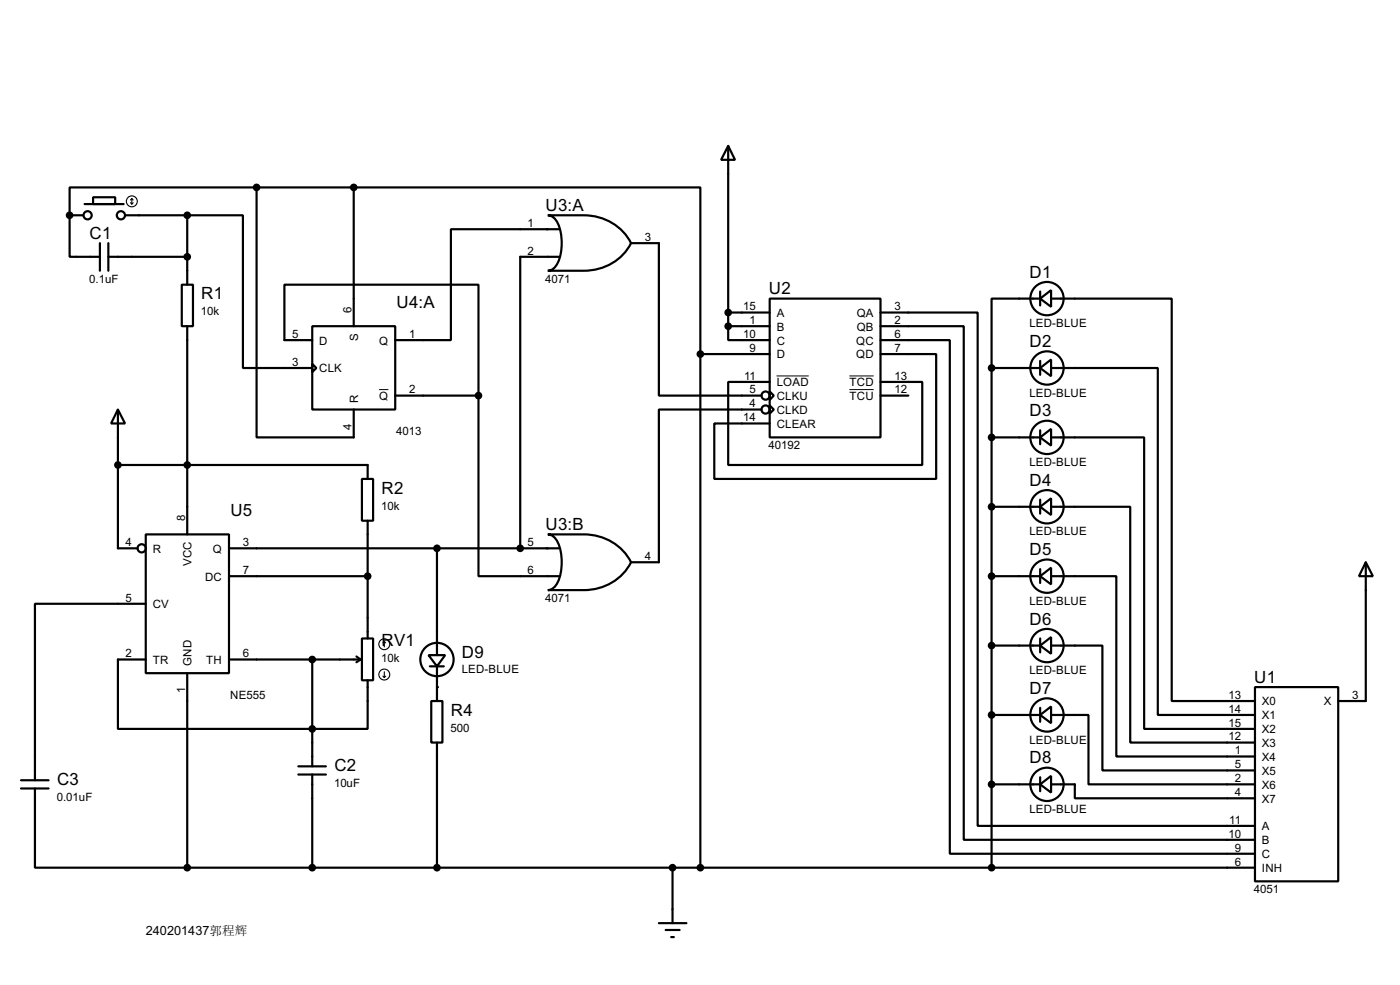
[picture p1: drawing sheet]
<svg xmlns="http://www.w3.org/2000/svg" width="256mm" height="180mm" viewBox="0 0 256 180" stroke-linecap="round" stroke-linejoin="round" font-family="sans-serif">
<g fill="none" stroke="#000" stroke-width=".4">
<path d="M12.8 39.4v7.6h5.5M12.8 39.4h2.5M15.5 37.4h7.2M17.1 36.1h4v1.3h-4zM22.9 39.4h11.4M34.3 39.4h10.2v28h12.7M34.3 39.4v12.7M47 34.3v45.8h17.8v-5.1M47 34.3h-34.2v5.1M47 34.3h17.8M64.8 34.3h63.5v30.5M64.8 34.3v25.4"/>
<path d="M100.4 39.4h6.6a9.6 9.6 0 0 1 8.6 5.1 9.5 9.5 0 0 1-8.6 5.1h-6.6a2.21 2.21 0 0 0 1.8-1.5 9.2 9.2 0 0 0-.4-7.8l-.9-.8zM133.4 26.7l1.3 2.6h-2.6zM133.4 26.7v33M18.3 44.5v5.1M19.9 47h14.4M19.9 44.5v5.1M33.3 52.1h2.1v7.6h-2.1zM34.3 59.7v38.1M57.2 59.7h15.2v15.3h-15.2zM102.4 42h-19.8v20.3h-10.2M102.4 47h-7.1v53.4M115.6 44.5h5.1v27.9h18.8"/>
<path d="M133.4 59.7v2.6h7.6M133.4 57.2h7.6M133.4 59.7h7.6M141 54.7h20.3v25.4h-20.3zM161.3 57.2h17.8v94h50.8M161.3 59.7h15.3v94h53.3M190.6 54.7l2-1.6v3.1zM190.6 54.7h-8.9v12.7M190.6 53.4v2.5M192.6 54.7h22.1v73.6h15.2M21.6 75l1.3 2.5h-2.5zM21.6 75v25.4h3.6"/>
<path d="M57.2 66.6l.8 .8-.8 .7zM57.2 62.3h-5.1v-10.2h35.6v20.3M72.4 72.4h15.3M87.7 72.4v33.1h14.7M128.3 64.8h12.7M128.3 64.8v94M139.5 75h-18.8v27.9h-5.1M141 71.7l.8 .7-.8 .8zM141 74.2l.8 .8-.8 .7zM141 69.9h-7.6v15.2h35.6v-15.2h-7.7M161.3 62.3h12.7v94h55.9M161.3 64.8h10.2v22.9h-40.6v-10.2h10.1"/>
<path d="M161.3 72.4h5.1M181.7 67.4h8.9M181.7 67.4v91.4M190.6 67.4l2-1.6v3.1zM190.6 66.1v2.5M190.6 78.8v2.5M192.6 67.4h19.5v63.5h17.8M21.6 85.1h45.8v2.6M26.7 97.8h15.3v25.4h-15.3zM66.3 87.7h2.1v7.6h-2.1zM67.4 95.3v21.6M100.4 97.8h6.6a9.6 9.6 0 0 1 8.6 5.1 9.5 9.5 0 0 1-8.6 5.1h-6.6a2.2 2.2 0 0 0 1.8-1.5 9.3 9.3 0 0 0-.4-7.8l-.9-.8z"/>
<path d="M181.7 80.1h8.9M181.7 92.8h8.9M190.6 80.1l2-1.6v3.1zM190.6 92.8l2-1.6v3.1zM190.6 91.5v2.5M192.6 80.1h17v53.3h20.3M192.6 92.8h14.5v43.1h22.8M26.7 110.5h-20.3v32.3M42 105.5h25.4M42 100.4h60.4M66.3 116.9h2.1v7.6h-2.1zM78.5 119.9h3.1l-1.5 2.1z"/>
<path d="M80.1 100.4v19.5M181.7 105.5h8.9M181.7 118.2h8.9M190.6 105.5l2-1.6v3.1zM190.6 118.2l2-1.6v3.1zM190.6 104.2v2.5M190.6 116.9v2.5M192.6 105.5h11.9v33h25.4M192.6 118.2h9.4v22.8h27.9M250.2 102.9l1.3 2.6h-2.5zM250.2 102.9v25.4h-5M26.7 120.7h-5.1v12.7h45.8v-8.9"/>
<path d="M34.3 123.2v35.6M42 120.7h24.1M57.2 120.7v19.6M65.3 120.2l.8 .5M66.1 120.7l-.8 .5M78.8 122h2.5M79 128.3h2.1v7.6h-2.1zM80.1 122v6.3M80.1 135.9v22.9M181.7 130.9h8.9M190.6 130.9l2-1.6v3.1zM190.6 129.6v2.5"/>
<path d="M192.6 130.9h6.8v12.7h30.5M229.9 125.8h15.3v35.5h-15.3zM3.9 144.3h5M3.9 142.8h5M6.4 144.3v14.5h27.9M34.3 158.8h195.6M54.7 141.8h5M54.7 140.3h5M57.2 141.8v17M123.2 158.8v10.2M181.7 143.6h8.9M190.6 143.6l2-1.6v3.1z"/>
<path d="M190.6 142.3v2.5M192.6 143.6h4.3v2.5h33M120.7 169h5.1M122 170.2h2.5M123 171.5h.5"/>
<circle cx="16" cy="39.4" r=".75"/>
<circle cx="22.1" cy="39.4" r=".75"/>
<circle cx="191.8" cy="54.7" r="3.1"/>
<circle cx="140.2" cy="72.4" r=".75"/>
<circle cx="140.2" cy="75" r=".75"/>
<circle cx="191.8" cy="67.4" r="3.1"/>
<circle cx="191.8" cy="80.1" r="3.1"/>
<circle cx="191.8" cy="92.8" r="3.1"/>
<circle cx="25.9" cy="100.4" r=".75"/>
<circle cx="191.8" cy="105.5" r="3.1"/>
<circle cx="191.8" cy="118.2" r="3.1"/>
<circle cx="80" cy="120.7" r="3.1"/>
<circle cx="191.8" cy="130.9" r="3.1"/>
<circle cx="191.8" cy="143.6" r="3.1"/>
</g>
<g fill="#000">
<circle cx="12.8" cy="39.4" r=".2"/>
<circle cx="95.3" cy="100.4" r=".2"/>
<circle cx="80.1" cy="125.8" r=".2"/>
</g>
<path d="M69.5 71.3h1.7M142.3 68.8h5.9M155.6 68.8h4.5M155.6 71.3h4.5" fill="none" stroke="#000" stroke-width=".18"/>
<g fill="#000" stroke="#000" stroke-width=".4">
<circle cx="12.7" cy="39.4" r=".5"/>
<circle cx="34.3" cy="39.4" r=".5"/>
<circle cx="47" cy="34.3" r=".5"/>
<circle cx="64.8" cy="34.3" r=".5"/>
<circle cx="34.3" cy="47" r=".5"/>
<circle cx="133.4" cy="57.2" r=".5"/>
<circle cx="133.4" cy="59.7" r=".5"/>
<circle cx="87.6" cy="72.4" r=".5"/>
<circle cx="128.3" cy="64.8" r=".5"/>
<circle cx="181.6" cy="67.4" r=".5"/>
<circle cx="21.6" cy="85.1" r=".5"/>
<circle cx="34.3" cy="85.1" r=".5"/>
<circle cx="181.6" cy="92.8" r=".5"/>
<circle cx="181.6" cy="80.1" r=".5"/>
<circle cx="67.3" cy="105.5" r=".5"/>
<circle cx="80" cy="100.4" r=".5"/>
<circle cx="95.3" cy="100.4" r=".5"/>
<circle cx="181.6" cy="118.2" r=".5"/>
<circle cx="181.6" cy="105.5" r=".5"/>
<circle cx="57.2" cy="133.4" r=".5"/>
<circle cx="57.2" cy="120.7" r=".5"/>
<circle cx="181.6" cy="130.9" r=".5"/>
<circle cx="34.3" cy="158.8" r=".5"/>
<circle cx="57.2" cy="158.8" r=".5"/>
<circle cx="80" cy="158.8" r=".5"/>
<circle cx="123.2" cy="158.8" r=".5"/>
<circle cx="128.3" cy="158.8" r=".5"/>
<circle cx="181.6" cy="143.6" r=".5"/>
<circle cx="181.6" cy="158.8" r=".5"/>
</g>
<g fill="none" stroke="#000" stroke-width=".2">
<path d="M23.9 37.1l.3 .3M24.2 36.4v1M24.2 36.4l-.3 .2M24.2 36.4l.2 .2M24.4 37.1l-.2 .3M70.4 117.4v1M70.4 117.4l.3 .3M70.4 117.4l-.2 .3M70.2 123.8l.2 .2M70.4 123v1M70.7 123.8l-.3 .2"/>
<circle cx="24.1" cy="36.9" r="1"/>
<circle cx="70.4" cy="117.9" r="1"/>
<circle cx="70.4" cy="123.5" r="1"/>
</g>
<g font-size="3.5">
<text x="100" y="38.6">U3:A</text>
<text x="16.4" y="43.7">C1</text>
<text x="140.9" y="53.9">U2</text>
<text x="188.6" y="50.8">D1</text>
<text x="36.9" y="54.8">R1</text>
<text x="72.7" y="56.4">U4:A</text>
<text x="188.6" y="63.5">D2</text>
<text x="188.6" y="76.2">D3</text>
<text x="188.6" y="88.9">D4</text>
<text x="42.2" y="94.5">U5</text>
<text x="69.9" y="90.4">R2</text>
<text x="100" y="97">U3:B</text>
<text x="188.6" y="101.6">D5</text>
<text x="69.9" y="118.3">RV1</text>
<text x="188.6" y="114.3">D6</text>
<text x="84.6" y="120.4">D9</text>
<text x="229.8" y="125">U1</text>
<text x="82.6" y="131">R4</text>
<text x="188.6" y="127">D7</text>
<text x="10.5" y="143.7">C3</text>
<text x="61.3" y="141.2">C2</text>
<text x="188.6" y="139.7">D8</text>
</g>
<text font-size="2.6" x="26.7" y="171.2">240201437</text>
<g font-size="2.4">
<text x="96.7" y="41.6">1</text>
<text x="96.7" y="46.6">2</text>
<text x="118.2" y="44.1">3</text>
<text x="16.4" y="51.8">0.1uF</text>
<text x="99.9" y="51.8">4071</text>
<text x="36.8" y="57.7">10k</text>
<text x="64.4" y="57.2" transform="rotate(-90 64.4 57.2)">6</text>
<text x="136.2" y="56.8">15</text>
<text x="137.3" y="59.3">1</text>
<text x="142.3" y="58">A</text>
<text x="156.9" y="58">QA</text>
<text x="163.9" y="56.8">3</text>
<text x="163.9" y="59.3">2</text>
<text x="188.6" y="59.9">LED-BLUE</text>
<text x="53.5" y="61.9">5</text>
<text x="58.5" y="63.1">D</text>
<text x="65.6" y="62.4" transform="rotate(-90 65.6 62.4)">S</text>
<text x="69.5" y="63.1">Q</text>
<text x="75" y="61.9">1</text>
<text x="136.2" y="61.9">10</text>
<text x="137.3" y="64.4">9</text>
<text x="142.3" y="60.5">B</text>
<text x="142.3" y="63.1">C</text>
<text x="142.3" y="65.6">D</text>
<text x="156.8" y="63.1">QC</text>
<text x="156.8" y="65.6">QD</text>
<text x="156.9" y="60.5">QB</text>
<text x="163.9" y="61.9">6</text>
<text x="163.9" y="64.4">7</text>
<text x="53.5" y="67">3</text>
<text x="58.5" y="68.1">CLK</text>
<text x="75" y="72">2</text>
<text x="136.3" y="69.5">11</text>
<text x="137.3" y="72">5</text>
<text x="142.3" y="70.7">LOAD</text>
<text x="155.6" y="70.7">TCD</text>
<text x="163.9" y="69.5">13</text>
<text x="163.9" y="72">12</text>
<text x="65.6" y="73.7" transform="rotate(-90 65.6 73.7)">R</text>
<text x="69.5" y="73.2">Q</text>
<text x="136.2" y="77.1">14</text>
<text x="137.3" y="74.6">4</text>
<text x="142.3" y="73.2">CLKU</text>
<text x="142.3" y="75.8">CLKD</text>
<text x="155.6" y="73.2">TCU</text>
<text x="188.6" y="72.6">LED-BLUE</text>
<text x="64.4" y="78.7" transform="rotate(-90 64.4 78.7)">4</text>
<text x="72.6" y="79.7">4013</text>
<text x="140.8" y="82.2">40192</text>
<text x="142.3" y="78.3">CLEAR</text>
<text x="188.6" y="85.3">LED-BLUE</text>
<text x="33.9" y="95.3" transform="rotate(-90 33.9 95.3)">8</text>
<text x="69.9" y="93.3">10k</text>
<text x="23" y="100">4</text>
<text x="28" y="101.2">R</text>
<text x="39" y="101.2">Q</text>
<text x="44.5" y="100">3</text>
<text x="96.7" y="100">5</text>
<text x="188.6" y="98">LED-BLUE</text>
<text x="35.1" y="103.6" transform="rotate(-90 35.1 103.6)">VCC</text>
<text x="37.6" y="106.3">DC</text>
<text x="44.5" y="105.1">7</text>
<text x="96.7" y="105.1">6</text>
<text x="118.2" y="102.5">4</text>
<text x="23" y="110.1">5</text>
<text x="28" y="111.3">CV</text>
<text x="99.9" y="110.2">4071</text>
<text x="188.6" y="110.7">LED-BLUE</text>
<text x="23" y="120.3">2</text>
<text x="28" y="121.5">TR</text>
<text x="35.1" y="121.9" transform="rotate(-90 35.1 121.9)">GND</text>
<text x="37.8" y="121.5">TH</text>
<text x="44.5" y="120.3">6</text>
<text x="69.9" y="121.2">10k</text>
<text x="84.6" y="123.3">LED-BLUE</text>
<text x="188.6" y="123.4">LED-BLUE</text>
<text x="33.9" y="126.9" transform="rotate(-90 33.9 126.9)">1</text>
<text x="42.2" y="128">NE555</text>
<text x="225.1" y="127.9">13</text>
<text x="225.1" y="130.5">14</text>
<text x="231.2" y="129.1">X0</text>
<text x="231.2" y="131.7">X1</text>
<text x="242.5" y="129.1">X</text>
<text x="247.7" y="127.9">3</text>
<text x="82.6" y="133.9">500</text>
<text x="188.6" y="136.1">LED-BLUE</text>
<text x="225.1" y="133">15</text>
<text x="225.1" y="135.5">12</text>
<text x="231.2" y="134.2">X2</text>
<text x="231.2" y="136.7">X3</text>
<text x="226.2" y="138.1">1</text>
<text x="226.2" y="140.6">5</text>
<text x="226.2" y="143.2">2</text>
<text x="231.2" y="139.3">X4</text>
<text x="231.2" y="141.8">X5</text>
<text x="10.4" y="146.6">0.01uF</text>
<text x="61.2" y="144.1">10uF</text>
<text x="188.6" y="148.8">LED-BLUE</text>
<text x="226.2" y="145.7">4</text>
<text x="231.2" y="144.4">X6</text>
<text x="231.2" y="146.9">X7</text>
<text x="225.1" y="153.3">10</text>
<text x="225.2" y="150.8">11</text>
<text x="226.2" y="155.9">9</text>
<text x="231.2" y="152">A</text>
<text x="231.2" y="154.5">B</text>
<text x="226.2" y="158.4">6</text>
<text x="231.2" y="157.1">C</text>
<text x="231.2" y="159.6">INH</text>
<text x="229.7" y="163.5">4051</text>
</g>
<text font-size="2.3" x="38.4" y="171.2">郭程辉</text>
</svg>
